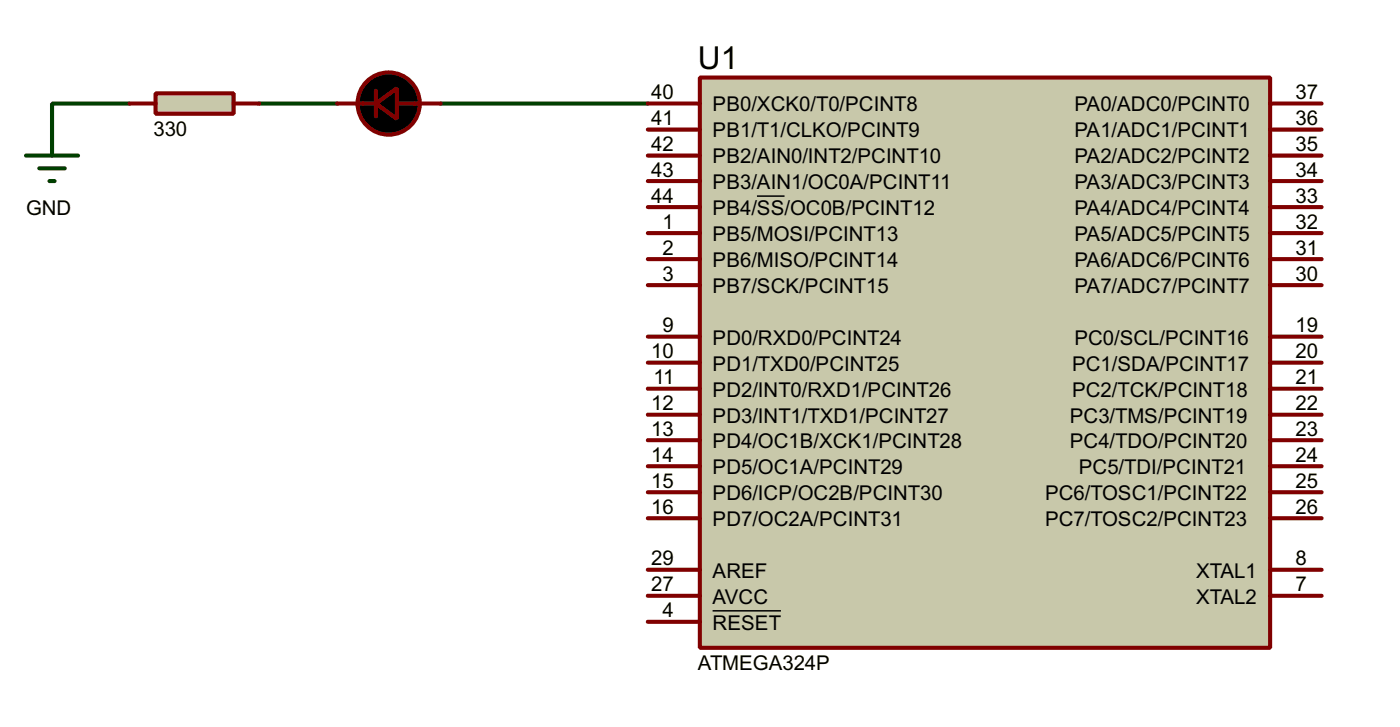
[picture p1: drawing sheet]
<svg xmlns="http://www.w3.org/2000/svg" width="137mm" height="71mm" viewBox="0 0 137 71" stroke-linecap="round" stroke-linejoin="round" font-family="sans-serif">
<path d="M12.7 10.2h-7.6v2.5M25.4 10.2h7.7M43.2 10.2h20.3" fill="none" stroke="#004000" stroke-width=".4"/>
<path d="M68.6 7.6h55.9v55.9h-55.9z" fill="#c8c8aa" stroke="#800000" stroke-width=".4"/>
<g fill="none" stroke="#800000" stroke-width=".4">
<path d="M33.1 10.2h3.8M36.9 8.9v2.5M38.9 10.2h4.3M63.5 17.8h5.1M63.5 15.3h5.1M63.5 12.7h5.1M63.5 10.2h5.1M124.5 17.8h5.1M124.5 15.3h5.1M124.5 12.7h5.1M124.5 10.2h5.1M63.5 38.1h5.1"/>
<path d="M63.5 35.6h5.1M63.5 33h5.1M63.5 25.4h5.1M63.5 22.9h5.1M63.5 20.3h5.1M63.5 28h5.1M124.5 38.1h5.1M124.5 35.6h5.1M124.5 33h5.1M124.5 25.4h5.1M124.5 22.9h5.1M124.5 20.3h5.1"/>
<path d="M124.5 28h5.1M63.5 48.3h5.1M63.5 45.7h5.1M63.5 43.2h5.1M63.5 40.7h5.1M63.5 58.4h5.1M63.5 55.9h5.1M63.5 50.8h5.1M124.5 48.3h5.1M124.5 45.7h5.1M124.5 43.2h5.1M124.5 40.7h5.1"/>
<path d="M124.5 58.4h5.1M124.5 55.9h5.1M124.5 50.8h5.1M63.5 61h5.1"/>
</g>
<path d="M74.2 19.2h2.7M69.9 59.9h6.7" fill="none" stroke="#000" stroke-width=".15"/>
<g fill="#000" stroke="#800000" stroke-width=".4">
<path d="M36.9 10.2l2-1.5v3z"/>
<circle cx="38.1" cy="10.2" r="3.1"/>
</g>
<path d="M15.3 9.2h7.6v2h-7.6z" fill="#c8c8aa" stroke="#800000" stroke-width=".4"/>
<path d="M12.7 10.2h2.6M22.9 10.2h2.5" fill="none" stroke="#800000" stroke-width=".4"/>
<path d="M2.6 15.3h5.1M3.9 16.5h2.5M4.9 17.8h.5M5.1 12.7v2.6" fill="none" stroke="#004000" stroke-width=".4"/>
<text font-size="3.1" x="68.4" y="6.7">U1</text>
<g font-size="2">
<text x="63.8" y="9.7">40</text>
<text x="69.9" y="10.9">PB0/XCK0/T0/PCINT8</text>
<text x="105.3" y="10.9">PA0/ADC0/PCINT0</text>
<text x="127" y="9.7">37</text>
<text x="15.1" y="13.3">330</text>
<text x="63.8" y="17.3">43</text>
<text x="63.8" y="14.8">42</text>
<text x="63.8" y="12.3">41</text>
<text x="69.9" y="16">PB2/AIN0/INT2/PCINT10</text>
<text x="69.9" y="13.5">PB1/T1/CLKO/PCINT9</text>
<text x="105.3" y="16">PA2/ADC2/PCINT2</text>
<text x="105.3" y="13.5">PA1/ADC1/PCINT1</text>
<text x="127" y="17.3">34</text>
<text x="127" y="14.8">35</text>
<text x="127" y="12.3">36</text>
<text x="2.6" y="21.1">GND</text>
<text x="63.8" y="19.9">44</text>
<text x="64.9" y="22.4">1</text>
<text x="69.9" y="23.6">PB5/MOSI/PCINT13</text>
<text x="69.9" y="21.1">PB4/SS/OC0B/PCINT12</text>
<text x="69.9" y="18.5">PB3/AIN1/OC0A/PCINT11</text>
<text x="105.3" y="23.6">PA5/ADC5/PCINT5</text>
<text x="105.3" y="21.1">PA4/ADC4/PCINT4</text>
<text x="105.3" y="18.5">PA3/ADC3/PCINT3</text>
<text x="127" y="22.4">32</text>
<text x="127" y="19.9">33</text>
<text x="64.9" y="25">2</text>
<text x="64.9" y="27.5">3</text>
<text x="69.9" y="26.2">PB6/MISO/PCINT14</text>
<text x="69.9" y="28.7">PB7/SCK/PCINT15</text>
<text x="105.3" y="26.2">PA6/ADC6/PCINT6</text>
<text x="105.3" y="28.7">PA7/ADC7/PCINT7</text>
<text x="127" y="25">31</text>
<text x="127" y="27.5">30</text>
<text x="63.8" y="35.1">10</text>
<text x="64.9" y="32.6">9</text>
<text x="69.9" y="33.8">PD0/RXD0/PCINT24</text>
<text x="105.3" y="33.8">PC0/SCL/PCINT16</text>
<text x="127" y="35.1">20</text>
<text x="127" y="32.6">19</text>
<text x="63.8" y="40.2">12</text>
<text x="64.1" y="37.7">11</text>
<text x="69.9" y="41.4">PD3/INT1/TXD1/PCINT27</text>
<text x="69.9" y="38.9">PD2/INT0/RXD1/PCINT26</text>
<text x="69.9" y="36.3">PD1/TXD0/PCINT25</text>
<text x="104.9" y="41.4">PC3/TMS/PCINT19</text>
<text x="105.1" y="38.9">PC2/TCK/PCINT18</text>
<text x="105.1" y="36.3">PC1/SDA/PCINT17</text>
<text x="127" y="40.2">22</text>
<text x="127" y="37.7">21</text>
<text x="63.8" y="47.8">15</text>
<text x="63.8" y="45.3">14</text>
<text x="63.8" y="42.7">13</text>
<text x="69.9" y="46.5">PD5/OC1A/PCINT29</text>
<text x="69.9" y="43.9">PD4/OC1B/XCK1/PCINT28</text>
<text x="104.9" y="43.9">PC4/TDO/PCINT20</text>
<text x="105.8" y="46.5">PC5/TDI/PCINT21</text>
<text x="127" y="47.8">25</text>
<text x="127" y="45.3">24</text>
<text x="127" y="42.7">23</text>
<text x="63.8" y="50.4">16</text>
<text x="69.9" y="49">PD6/ICP/OC2B/PCINT30</text>
<text x="69.9" y="51.6">PD7/OC2A/PCINT31</text>
<text x="102.4" y="49">PC6/TOSC1/PCINT22</text>
<text x="102.4" y="51.6">PC7/TOSC2/PCINT23</text>
<text x="127" y="50.4">26</text>
<text x="63.8" y="58">27</text>
<text x="63.8" y="55.4">29</text>
<text x="69.9" y="59.2">AVCC</text>
<text x="69.9" y="56.6">AREF</text>
<text x="117.2" y="56.6">XTAL1</text>
<text x="117.2" y="59.2">XTAL2</text>
<text x="127" y="55.4">8</text>
<text x="127" y="58">7</text>
<text x="64.9" y="60.5">4</text>
<text x="68.4" y="65.7">ATMEGA324P</text>
<text x="69.9" y="61.7">RESET</text>
</g>
</svg>
